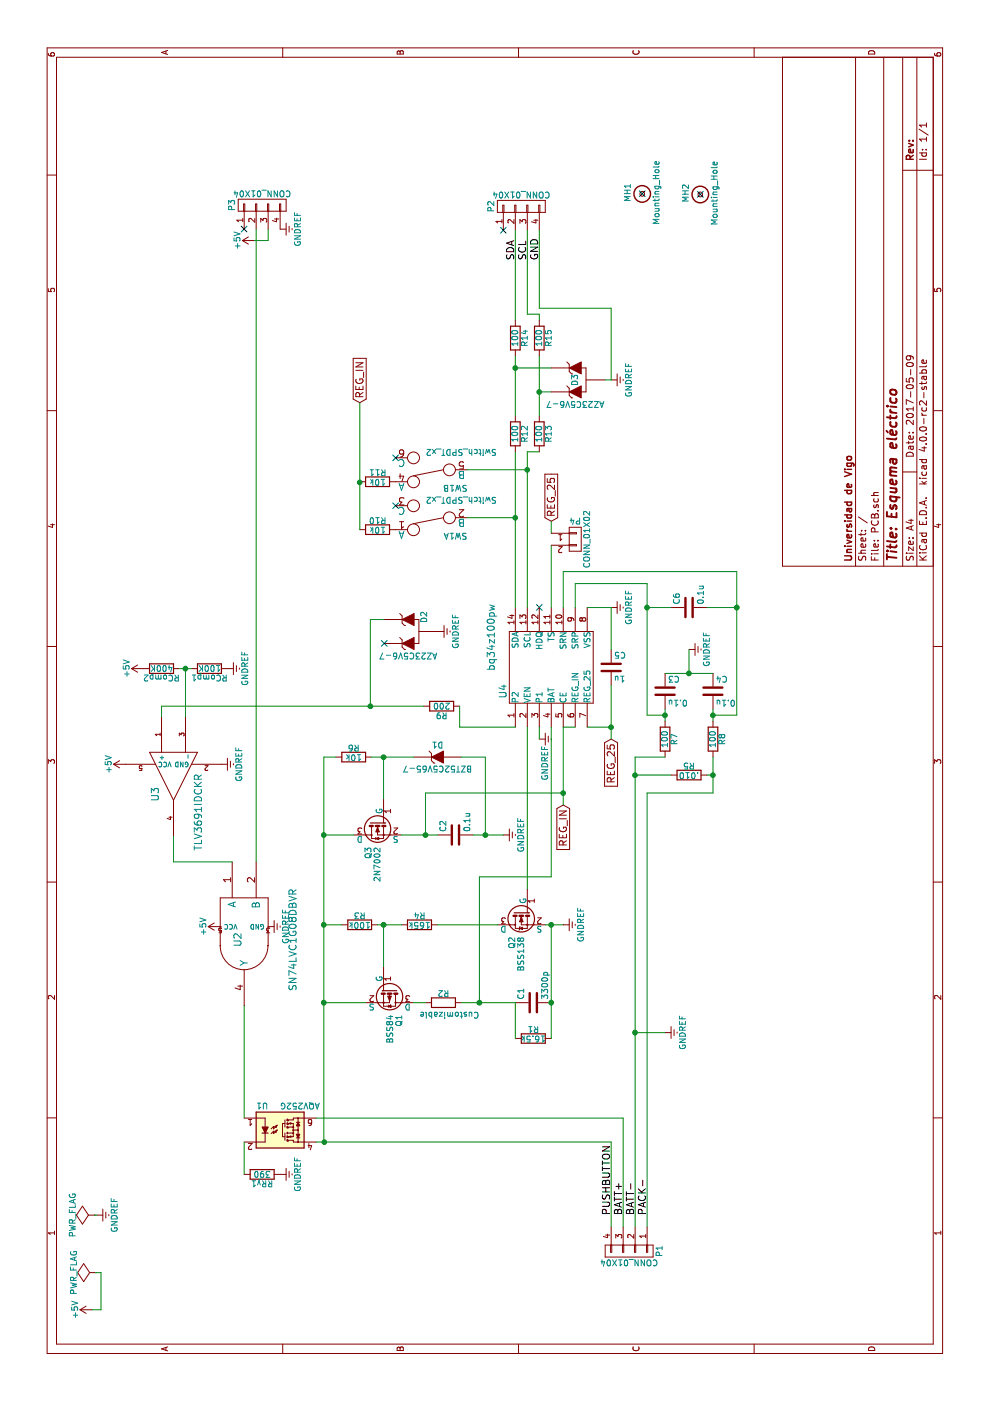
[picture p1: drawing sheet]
EESchema Schematic File Version 2
LIBS:power
LIBS:device
LIBS:transistors
LIBS:conn
LIBS:linear
LIBS:regul
LIBS:74xx
LIBS:cmos4000
LIBS:adc-dac
LIBS:memory
LIBS:xilinx
LIBS:microcontrollers
LIBS:dsp
LIBS:microchip
LIBS:analog_switches
LIBS:motorola
LIBS:texas
LIBS:intel
LIBS:audio
LIBS:interface
LIBS:digital-audio
LIBS:philips
LIBS:display
LIBS:cypress
LIBS:siliconi
LIBS:opto
LIBS:atmel
LIBS:contrib
LIBS:valves
LIBS:myLib
LIBS:PCB-cache
EELAYER 25 0
EELAYER END
$Descr A4 11693 8268
encoding utf-8
Sheet 1 1
Title "Esquema eléctrico"
Date "2017-05-09"
Rev ""
Comp "Universidad de Vigo"
Comment1 ""
Comment2 ""
Comment3 ""
Comment4 ""
$EndDescr
$Comp
L R R1
U 1 1
P 3025 4455
F 0 "R1" V 3105 4455 50  0000 C CNN
F 1 "16.5k" V 3025 4455 50  0000 C CNN
F 2 "footprint:R_0805_My_HandSoldering" V 2955 4455 30  0001 C CNN
F 3 "" H 3025 4455 30  0000 C CNN
	1    3025 4455
	1    0    0    -1  
$EndComp
$Comp
L R R2
U 1 1
P 3325 3705
F 0 "R2" V 3405 3705 50  0000 C CNN
F 1 "Customizable" V 3225 3655 50  0000 C CNN
F 2 "footprint:R_0805_My_HandSoldering" V 3255 3705 30  0001 C CNN
F 3 "" H 3325 3705 30  0000 C CNN
	1    3325 3705
	1    0    0    -1  
$EndComp
$Comp
L R R3
U 1 1
P 3975 3005
F 0 "R3" V 4055 3005 50  0000 C CNN
F 1 "100k" V 3975 3005 50  0000 C CNN
F 2 "footprint:R_0805_My_HandSoldering" V 3905 3005 30  0001 C CNN
F 3 "" H 3975 3005 30  0000 C CNN
	1    3975 3005
	1    0    0    -1  
$EndComp
$Comp
L R R4
U 1 1
P 3975 3505
F 0 "R4" V 4055 3505 50  0000 C CNN
F 1 "165k" V 3975 3505 50  0000 C CNN
F 2 "footprint:R_0805_My_HandSoldering" V 3905 3505 30  0001 C CNN
F 3 "" H 3975 3505 30  0000 C CNN
	1    3975 3505
	1    0    0    -1  
$EndComp
$Comp
L R R6
U 1 1
P 5375 2955
F 0 "R6" V 5455 2955 50  0000 C CNN
F 1 "10k" V 5375 2955 50  0000 C CNN
F 2 "footprint:R_0805_My_HandSoldering" V 5305 2955 30  0001 C CNN
F 3 "" H 5375 2955 30  0000 C CNN
	1    5375 2955
	1    0    0    -1  
$EndComp
$Comp
L R R10
U 1 1
P 7275 3155
F 0 "R10" V 7355 3155 50  0000 C CNN
F 1 "10k" V 7275 3155 50  0000 C CNN
F 2 "footprint:R_0805_My_HandSoldering" V 7205 3155 30  0001 C CNN
F 3 "" H 7275 3155 30  0000 C CNN
	1    7275 3155
	1    0    0    -1  
$EndComp
$Comp
L R R11
U 1 1
P 7675 3155
F 0 "R11" V 7755 3155 50  0000 C CNN
F 1 "10k" V 7675 3155 50  0000 C CNN
F 2 "footprint:R_0805_My_HandSoldering" V 7605 3155 30  0001 C CNN
F 3 "" H 7675 3155 30  0000 C CNN
	1    7675 3155
	1    0    0    -1  
$EndComp
$Comp
L R R12
U 1 1
P 8075 4305
F 0 "R12" V 8155 4305 50  0000 C CNN
F 1 "100" V 8075 4305 50  0000 C CNN
F 2 "footprint:R_0805_My_HandSoldering" V 8005 4305 30  0001 C CNN
F 3 "" H 8075 4305 30  0000 C CNN
	1    8075 4305
	0    1    1    0   
$EndComp
$Comp
L R R13
U 1 1
P 8075 4505
F 0 "R13" V 8155 4505 50  0000 C CNN
F 1 "100" V 8075 4505 50  0000 C CNN
F 2 "footprint:R_0805_My_HandSoldering" V 8005 4505 30  0001 C CNN
F 3 "" H 8075 4505 30  0000 C CNN
	1    8075 4505
	0    1    1    0   
$EndComp
$Comp
L R R15
U 1 1
P 8875 4505
F 0 "R15" V 8955 4505 50  0000 C CNN
F 1 "100" V 8875 4505 50  0000 C CNN
F 2 "footprint:R_0805_My_HandSoldering" V 8805 4505 30  0001 C CNN
F 3 "" H 8875 4505 30  0000 C CNN
	1    8875 4505
	0    1    1    0   
$EndComp
$Comp
L R R14
U 1 1
P 8875 4305
F 0 "R14" V 8955 4305 50  0000 C CNN
F 1 "100" V 8875 4305 50  0000 C CNN
F 2 "footprint:R_0805_My_HandSoldering" V 8805 4305 30  0001 C CNN
F 3 "" H 8875 4305 30  0000 C CNN
	1    8875 4305
	0    1    1    0   
$EndComp
$Comp
L R R8
U 1 1
P 5525 5955
F 0 "R8" V 5605 5955 50  0000 C CNN
F 1 "100" V 5525 5955 50  0000 C CNN
F 2 "footprint:R_0805_My_HandSoldering" V 5455 5955 30  0001 C CNN
F 3 "" H 5525 5955 30  0000 C CNN
	1    5525 5955
	0    1    1    0   
$EndComp
$Comp
L R R7
U 1 1
P 5525 5555
F 0 "R7" V 5605 5555 50  0000 C CNN
F 1 "100" V 5525 5555 50  0000 C CNN
F 2 "footprint:R_0805_My_HandSoldering" V 5455 5555 30  0001 C CNN
F 3 "" H 5525 5555 30  0000 C CNN
	1    5525 5555
	0    1    1    0   
$EndComp
$Comp
L R R5
U 1 1
P 5225 5755
F 0 "R5" V 5305 5755 50  0000 C CNN
F 1 ".010" V 5225 5755 50  0000 C CNN
F 2 "footprint:R_2010_My_HandSoldering" V 5155 5755 30  0001 C CNN
F 3 "" H 5225 5755 30  0000 C CNN
	1    5225 5755
	1    0    0    -1  
$EndComp
$Comp
L C C1
U 1 1
P 3325 4455
F 0 "C1" H 3350 4555 50  0000 L CNN
F 1 "3300p" H 3350 4355 50  0000 L CNN
F 2 "footprint:C_0805_HandSoldering" H 3363 4305 30  0001 C CNN
F 3 "" H 3325 4455 60  0000 C CNN
	1    3325 4455
	1    0    0    -1  
$EndComp
$Comp
L C C6
U 1 1
P 6625 5755
F 0 "C6" H 6650 5855 50  0000 L CNN
F 1 "0.1u" H 6650 5655 50  0000 L CNN
F 2 "footprint:C_0805_HandSoldering" H 6663 5605 30  0001 C CNN
F 3 "" H 6625 5755 60  0000 C CNN
	1    6625 5755
	1    0    0    -1  
$EndComp
$Comp
L C C3
U 1 1
P 5925 5555
F 0 "C3" H 5950 5655 50  0000 L CNN
F 1 "0.1u" H 5950 5455 50  0000 L CNN
F 2 "footprint:C_0805_HandSoldering" H 5963 5405 30  0001 C CNN
F 3 "" H 5925 5555 60  0000 C CNN
	1    5925 5555
	0    1    1    0   
$EndComp
$Comp
L C C4
U 1 1
P 5925 5955
F 0 "C4" H 5950 6055 50  0000 L CNN
F 1 "0.1u" H 5950 5855 50  0000 L CNN
F 2 "footprint:C_0805_HandSoldering" H 5963 5805 30  0001 C CNN
F 3 "" H 5925 5955 60  0000 C CNN
	1    5925 5955
	0    1    1    0   
$EndComp
$Comp
L C C5
U 1 1
P 6125 5105
F 0 "C5" H 6150 5205 50  0000 L CNN
F 1 "1u" H 6150 5005 50  0000 L CNN
F 2 "footprint:C_0805_HandSoldering" H 6163 4955 30  0001 C CNN
F 3 "" H 6125 5105 60  0000 C CNN
	1    6125 5105
	0    1    1    0   
$EndComp
$Comp
L BSS84 Q1
U 1 1
P 3375 3255
F 0 "Q1" H 3525 3330 50  0000 L CNN
F 1 "BSS84" H 3525 3255 50  0000 L CNN
F 2 "footprint:BSS84-SOT-23_Handsoldering" H 3525 3180 50  0001 L CIN
F 3 "" H 3325 3255 50  0000 L CNN
	1    3375 3255
	-1   0    0    1   
$EndComp
$Comp
L BSS138 Q2
U 1 1
P 4075 4355
F 0 "Q2" H 4275 4430 50  0000 L CNN
F 1 "BSS138" H 4275 4355 50  0000 L CNN
F 2 "footprint:BSS138-SOT-23_Handsoldering" H 4275 4280 50  0001 L CIN
F 3 "" H 4075 4355 50  0000 L CNN
	1    4075 4355
	-1   0    0    -1  
$EndComp
$Comp
L 2N7002 Q3
U 1 1
P 4825 3155
F 0 "Q3" H 5025 3230 50  0000 L CNN
F 1 "2N7002" H 5025 3155 50  0000 L CNN
F 2 "footprint:SOT-23_Handsoldering" H 5025 3080 50  0001 L CIN
F 3 "" H 4825 3155 50  0000 L CNN
	1    4825 3155
	-1   0    0    -1  
$EndComp
$Comp
L BZT52C5V65-7 D1
U 1 1
P 5375 3655
F 0 "D1" H 5375 3755 50  0000 C CNN
F 1 "BZT52C5V65-7" H 5375 3555 50  0000 C CNN
F 2 "footprint:SOD-323" H 5375 3655 60  0001 C CNN
F 3 "" H 5375 3655 60  0000 C CNN
	1    5375 3655
	0    1    1    0   
$EndComp
$Comp
L C C2
U 1 1
P 4725 3805
F 0 "C2" H 4750 3905 50  0000 L CNN
F 1 "0.1u" H 4750 3705 50  0000 L CNN
F 2 "footprint:C_0805_HandSoldering" H 4763 3655 30  0001 C CNN
F 3 "" H 4725 3805 60  0000 C CNN
	1    4725 3805
	1    0    0    -1  
$EndComp
$Comp
L GNDREF #PWR01
U 1 1
P 4725 4205
F 0 "#PWR01" H 4725 3955 50  0001 C CNN
F 1 "GNDREF" H 4725 4055 50  0000 C CNN
F 2 "" H 4725 4205 60  0000 C CNN
F 3 "" H 4725 4205 60  0000 C CNN
	1    4725 4205
	1    0    0    -1  
$EndComp
$Comp
L GNDREF #PWR02
U 1 1
P 3975 4705
F 0 "#PWR02" H 3975 4455 50  0001 C CNN
F 1 "GNDREF" H 3975 4555 50  0000 C CNN
F 2 "" H 3975 4705 60  0000 C CNN
F 3 "" H 3975 4705 60  0000 C CNN
	1    3975 4705
	1    0    0    -1  
$EndComp
$Comp
L GNDREF #PWR03
U 1 1
P 6625 5105
F 0 "#PWR03" H 6625 4855 50  0001 C CNN
F 1 "GNDREF" H 6625 4955 50  0000 C CNN
F 2 "" H 6625 5105 60  0000 C CNN
F 3 "" H 6625 5105 60  0000 C CNN
	1    6625 5105
	1    0    0    -1  
$EndComp
$Comp
L GNDREF #PWR04
U 1 1
P 6275 5755
F 0 "#PWR04" H 6275 5505 50  0001 C CNN
F 1 "GNDREF" H 6275 5605 50  0000 C CNN
F 2 "" H 6275 5755 60  0000 C CNN
F 3 "" H 6275 5755 60  0000 C CNN
	1    6275 5755
	1    0    0    -1  
$EndComp
$Comp
L GNDREF #PWR05
U 1 1
P 5525 4505
F 0 "#PWR05" H 5525 4255 50  0001 C CNN
F 1 "GNDREF" H 5325 4455 50  0000 C CNN
F 2 "" H 5525 4505 60  0000 C CNN
F 3 "" H 5525 4505 60  0000 C CNN
	1    5525 4505
	1    0    0    -1  
$EndComp
$Comp
L AZ23C5V6-7 D3
U 1 1
P 8525 4805
F 0 "D3" H 8525 4805 50  0000 C CNN
F 1 "AZ23C5V6-7" V 8325 4805 50  0000 C CNN
F 2 "footprint:D_SOT-23_NKA" V 8425 4805 60  0001 C CNN
F 3 "" V 8425 4805 60  0000 C CNN
	1    8525 4805
	1    0    0    -1  
$EndComp
$Comp
L GNDREF #PWR06
U 1 1
P 8525 5105
F 0 "#PWR06" H 8525 4855 50  0001 C CNN
F 1 "GNDREF" H 8525 4955 50  0000 C CNN
F 2 "" H 8525 5105 60  0000 C CNN
F 3 "" H 8525 5105 60  0000 C CNN
	1    8525 5105
	1    0    0    -1  
$EndComp
Text GLabel 8335 3005 2    60   Input ~ 0
REG_IN
Text GLabel 4975 4705 0    60   Input ~ 0
REG_IN
Text GLabel 5525 5105 0    60   Input ~ 0
REG_25
Text GLabel 7345 4605 2    60   Input ~ 0
REG_25
Text Label 9525 4305 0    60   ~ 0
SDA
Text Label 9525 4405 0    60   ~ 0
SCL
Text Label 9525 4505 0    60   ~ 0
GND
Text Label 1550 5205 0    60   ~ 0
BATT+
Text Label 1550 5305 0    60   ~ 0
BATT-
Text Label 1550 5405 0    60   ~ 0
PACK-
NoConn ~ 6625 4505
$Comp
L GNDREF #PWR07
U 1 1
P 3075 5555
F 0 "#PWR07" H 3075 5305 50  0001 C CNN
F 1 "GNDREF" H 3075 5405 50  0000 C CNN
F 2 "" H 3075 5555 60  0000 C CNN
F 3 "" H 3075 5555 60  0000 C CNN
	1    3075 5555
	1    0    0    -1  
$EndComp
$Comp
L bq34z100pw U4
U 1 1
P 6075 4155
F 0 "U4" H 5925 4105 60  0000 C CNN
F 1 "bq34z100pw" H 6375 4205 60  0000 C CNN
F 2 "footprint:SSOP-14-Bq" H 6075 4255 60  0001 C CNN
F 3 "" H 6075 4255 60  0000 C CNN
	1    6075 4155
	1    0    0    -1  
$EndComp
$Comp
L CONN_01X04 P2
U 1 1
P 9975 4355
F 0 "P2" H 9975 4605 50  0000 C CNN
F 1 "CONN_01X04" V 10075 4355 50  0000 C CNN
F 2 "footprint:CONN_01X04" H 9975 4355 60  0001 C CNN
F 3 "http://www.mouser.com/ds/2/40/X7RDielectric-777024.pdf" H 9975 4355 60  0001 C CNN
	1    9975 4355
	1    0    0    -1  
$EndComp
$Comp
L CONN_01X04 P1
U 1 1
P 1250 5255
F 0 "P1" H 1250 5505 50  0000 C CNN
F 1 "CONN_01X04" V 1350 5255 50  0000 C CNN
F 2 "footprint:CONN_01X04" H 1250 5255 60  0001 C CNN
F 3 "" H 1250 5255 60  0000 C CNN
	1    1250 5255
	-1   0    0    1   
$EndComp
$Comp
L CONN_01X04 P3
U 1 1
P 9985 2190
F 0 "P3" H 9985 2440 50  0000 C CNN
F 1 "CONN_01X04" V 10085 2190 50  0000 C CNN
F 2 "footprint:CONN_01X04" H 9985 2190 60  0001 C CNN
F 3 "" H 9985 2190 60  0000 C CNN
	1    9985 2190
	1    0    0    -1  
$EndComp
$Comp
L Switch_SPDT_x2 SW1
U 1 1
P 7375 3605
F 0 "SW1" H 7175 3755 50  0000 C CNN
F 1 "Switch_SPDT_x2" H 7125 3455 50  0000 C CNN
F 2 "footprint:SW1-DIP-8-_6_Handsoldering" H 7375 3605 60  0001 C CNN
F 3 "" H 7375 3605 60  0000 C CNN
	1    7375 3605
	0    -1   -1   0   
$EndComp
$Comp
L Switch_SPDT_x2 SW1
U 2 1
P 7775 3605
F 0 "SW1" H 7575 3755 50  0000 C CNN
F 1 "Switch_SPDT_x2" H 7525 3455 50  0000 C CNN
F 2 "footprint:SW1-DIP-8-_6_Handsoldering" H 7775 3605 60  0001 C CNN
F 3 "" H 7775 3605 60  0000 C CNN
	2    7775 3605
	0    -1   -1   0   
$EndComp
NoConn ~ 7875 3305
NoConn ~ 7475 3305
$Comp
L R RRy1
U 1 1
P 1890 2190
F 0 "RRy1" V 1970 2190 50  0000 C CNN
F 1 "390" V 1890 2190 50  0000 C CNN
F 2 "footprint:R_0805_My_HandSoldering" V 1820 2190 30  0001 C CNN
F 3 "" H 1890 2190 30  0000 C CNN
	1    1890 2190
	-1   0    0    1   
$EndComp
$Comp
L AQV252G U1
U 1 1
P 2260 2340
F 0 "U1" H 2060 2540 50  0000 L CNN
F 1 "AQV252G" H 2260 2540 50  0000 L CNN
F 2 "footprint:DIP-6_W7.62mm" H 2060 2140 50  0001 L CIN
F 3 "" H 2210 2340 50  0000 L CNN
	1    2260 2340
	0    1    1    0   
$EndComp
$Comp
L TLV3691IDCKR U3
U 1 1
P 5215 1450
F 0 "U3" H 5365 1600 60  0000 C CNN
F 1 "TLV3691IDCKR" H 5515 1240 60  0000 C CNN
F 2 "footprint:SC-70-5_Handsoldering" H 5215 1450 60  0001 C CNN
F 3 "" H 5215 1450 60  0000 C CNN
	1    5215 1450
	-1   0    0    -1  
$EndComp
$Comp
L R RComp1
U 1 1
P 6115 1750
F 0 "RComp1" V 6195 1750 50  0000 C CNN
F 1 "100K" V 6115 1750 50  0000 C CNN
F 2 "footprint:R_0805_My_HandSoldering" V 6045 1750 30  0001 C CNN
F 3 "" H 6115 1750 30  0000 C CNN
	1    6115 1750
	-1   0    0    1   
$EndComp
$Comp
L R RComp2
U 1 1
P 6115 1350
F 0 "RComp2" V 6195 1350 50  0000 C CNN
F 1 "400K" V 6115 1350 50  0000 C CNN
F 2 "footprint:R_0805_My_HandSoldering" V 6045 1350 30  0001 C CNN
F 3 "" H 6115 1350 30  0000 C CNN
	1    6115 1350
	-1   0    0    1   
$EndComp
$Comp
L GNDREF #PWR08
U 1 1
P 6115 1900
F 0 "#PWR08" H 6115 1650 50  0001 C CNN
F 1 "GNDREF" H 6115 1750 50  0000 C CNN
F 2 "" H 6115 1900 60  0000 C CNN
F 3 "" H 6115 1900 60  0000 C CNN
	1    6115 1900
	1    0    0    -1  
$EndComp
$Comp
L GNDREF #PWR09
U 1 1
P 5315 1850
F 0 "#PWR09" H 5315 1600 50  0001 C CNN
F 1 "GNDREF" H 5315 1700 50  0000 C CNN
F 2 "" H 5315 1850 60  0000 C CNN
F 3 "" H 5315 1850 60  0000 C CNN
	1    5315 1850
	1    0    0    -1  
$EndComp
$Comp
L GNDREF #PWR010
U 1 1
P 3960 2240
F 0 "#PWR010" H 3960 1990 50  0001 C CNN
F 1 "GNDREF" H 3960 2090 50  0000 C CNN
F 2 "" H 3960 2240 60  0000 C CNN
F 3 "" H 3960 2240 60  0000 C CNN
	1    3960 2240
	1    0    0    -1  
$EndComp
$Comp
L SN74LVC1G08DBVR U2
U 1 1
P 3900 2040
F 0 "U2" H 3950 2090 60  0000 C CNN
F 1 "SN74LVC1G08DBVR" H 3950 1630 60  0000 C CNN
F 2 "footprint:SOT-23-5_HandSoldering" H 3950 2040 60  0001 C CNN
F 3 "" H 3950 2040 60  0000 C CNN
	1    3900 2040
	-1   0    0    -1  
$EndComp
$Comp
L GNDREF #PWR011
U 1 1
P 1890 2340
F 0 "#PWR011" H 1890 2090 50  0001 C CNN
F 1 "GNDREF" H 1890 2190 50  0000 C CNN
F 2 "" H 1890 2340 60  0000 C CNN
F 3 "" H 1890 2340 60  0000 C CNN
	1    1890 2340
	1    0    0    -1  
$EndComp
$Comp
L R R9
U 1 1
P 5800 3690
F 0 "R9" V 5880 3690 50  0000 C CNN
F 1 "200" V 5800 3690 50  0000 C CNN
F 2 "footprint:R_0805_My_HandSoldering" V 5730 3690 30  0001 C CNN
F 3 "" H 5800 3690 30  0000 C CNN
	1    5800 3690
	-1   0    0    1   
$EndComp
$Comp
L AZ23C5V6-7 D2
U 1 1
P 6425 3410
F 0 "D2" H 6545 3275 50  0000 C CNN
F 1 "AZ23C5V6-7" V 6225 3410 50  0000 C CNN
F 2 "footprint:D_SOT-23_NKA" V 6325 3410 60  0001 C CNN
F 3 "" V 6325 3410 60  0000 C CNN
	1    6425 3410
	1    0    0    -1  
$EndComp
$Comp
L GNDREF #PWR012
U 1 1
P 6425 3660
F 0 "#PWR012" H 6425 3410 50  0001 C CNN
F 1 "GNDREF" H 6425 3510 50  0000 C CNN
F 2 "" H 6425 3660 60  0000 C CNN
F 3 "" H 6425 3660 60  0000 C CNN
	1    6425 3660
	1    0    0    -1  
$EndComp
$Comp
L GNDREF #PWR013
U 1 1
P 9785 2340
F 0 "#PWR013" H 9785 2090 50  0001 C CNN
F 1 "GNDREF" H 9785 2190 50  0000 C CNN
F 2 "" H 9785 2340 60  0000 C CNN
F 3 "" H 9785 2340 60  0000 C CNN
	1    9785 2340
	1    0    0    -1  
$EndComp
Text Label 1550 5105 0    60   ~ 0
PUSHBUTTON
$Comp
L +5V #PWR014
U 1 1
P 6115 1200
F 0 "#PWR014" H 6115 1050 50  0001 C CNN
F 1 "+5V" H 6115 1340 50  0000 C CNN
F 2 "" H 6115 1200 60  0000 C CNN
F 3 "" H 6115 1200 60  0000 C CNN
	1    6115 1200
	1    0    0    -1  
$EndComp
$Comp
L +5V #PWR015
U 1 1
P 5315 1050
F 0 "#PWR015" H 5315 900 50  0001 C CNN
F 1 "+5V" H 5315 1190 50  0000 C CNN
F 2 "" H 5315 1050 60  0000 C CNN
F 3 "" H 5315 1050 60  0000 C CNN
	1    5315 1050
	1    0    0    -1  
$EndComp
$Comp
L +5V #PWR016
U 1 1
P 3960 1840
F 0 "#PWR016" H 3960 1690 50  0001 C CNN
F 1 "+5V" H 3960 1980 50  0000 C CNN
F 2 "" H 3960 1840 60  0000 C CNN
F 3 "" H 3960 1840 60  0000 C CNN
	1    3960 1840
	1    0    0    -1  
$EndComp
$Comp
L +5V #PWR017
U 1 1
P 9690 2125
F 0 "#PWR017" H 9690 1975 50  0001 C CNN
F 1 "+5V" H 9690 2265 50  0000 C CNN
F 2 "" H 9690 2125 60  0000 C CNN
F 3 "" H 9690 2125 60  0000 C CNN
	1    9690 2125
	1    0    0    -1  
$EndComp
NoConn ~ 9775 4205
$Comp
L PWR_FLAG #FLG018
U 1 1
P 1550 790
F 0 "#FLG018" H 1550 885 50  0001 C CNN
F 1 "PWR_FLAG" H 1550 970 50  0000 C CNN
F 2 "" H 1550 790 60  0000 C CNN
F 3 "" H 1550 790 60  0000 C CNN
	1    1550 790 
	1    0    0    -1  
$EndComp
$Comp
L GNDREF #PWR019
U 1 1
P 1550 810
F 0 "#PWR019" H 1550 560 50  0001 C CNN
F 1 "GNDREF" H 1550 660 50  0000 C CNN
F 2 "" H 1550 810 60  0000 C CNN
F 3 "" H 1550 810 60  0000 C CNN
	1    1550 810 
	1    0    0    -1  
$EndComp
$Comp
L +5V #PWR020
U 1 1
P 760 770
F 0 "#PWR020" H 760 620 50  0001 C CNN
F 1 "+5V" H 760 910 50  0000 C CNN
F 2 "" H 760 770 60  0000 C CNN
F 3 "" H 760 770 60  0000 C CNN
	1    760  770 
	1    0    0    -1  
$EndComp
$Comp
L PWR_FLAG #FLG021
U 1 1
P 1070 800
F 0 "#FLG021" H 1070 895 50  0001 C CNN
F 1 "PWR_FLAG" H 1070 980 50  0000 C CNN
F 2 "" H 1070 800 60  0000 C CNN
F 3 "" H 1070 800 60  0000 C CNN
	1    1070 800 
	1    0    0    -1  
$EndComp
NoConn ~ 6325 3210
Wire Wire Line
	6525 3095 6525 3210
Connection ~ 8625 4305
Wire Wire Line
	8625 4605 8625 4305
Connection ~ 8425 4505
Wire Wire Line
	8425 4605 8425 4505
Wire Wire Line
	1070 845  760  845 
Wire Wire Line
	1070 800  1070 845 
Wire Wire Line
	760  845  760  770 
Wire Wire Line
	1550 790  1550 810 
Wire Wire Line
	5800 1350 5800 3540
Wire Wire Line
	2360 2640 2360 5205
Wire Wire Line
	2160 2640 2160 5105
Wire Wire Line
	2160 5105 1450 5105
Connection ~ 5800 3095
Wire Wire Line
	5800 1350 5715 1350
Wire Wire Line
	5800 3095 6525 3095
Wire Wire Line
	5625 3840 5800 3840
Wire Wire Line
	5625 4305 5625 3840
Connection ~ 7670 3005
Wire Wire Line
	7275 3005 8335 3005
Wire Wire Line
	2160 2040 1890 2040
Wire Wire Line
	2360 2040 3300 2040
Wire Wire Line
	4500 1450 4715 1450
Wire Wire Line
	4500 1940 4500 1450
Connection ~ 6115 1550
Wire Wire Line
	6115 1500 6115 1600
Wire Wire Line
	5715 1550 6115 1550
Wire Wire Line
	5625 4705 5625 4805
Connection ~ 7775 4405
Wire Wire Line
	7775 3905 7775 4405
Connection ~ 7375 4305
Wire Wire Line
	7375 4305 7375 3905
Wire Wire Line
	6625 4305 7925 4305
Wire Wire Line
	6625 4405 7925 4405
Wire Wire Line
	5625 4505 5525 4505
Connection ~ 3075 5305
Wire Wire Line
	3075 5555 3075 5305
Connection ~ 4725 2705
Wire Wire Line
	4725 2705 4725 2955
Wire Wire Line
	5625 4405 4275 4405
Wire Wire Line
	5375 5305 5375 5555
Wire Wire Line
	7345 4605 7245 4605
Connection ~ 5625 5105
Wire Wire Line
	6625 4605 7145 4605
Connection ~ 5075 4705
Wire Wire Line
	7670 3005 7675 3005
Wire Wire Line
	7925 4405 7925 4505
Wire Wire Line
	9125 4505 9775 4505
Wire Wire Line
	9125 5105 9125 4505
Wire Wire Line
	8525 5105 9125 5105
Wire Wire Line
	9075 4405 9775 4405
Wire Wire Line
	9075 4505 9075 4405
Wire Wire Line
	9025 4505 9075 4505
Wire Wire Line
	9025 4305 9775 4305
Wire Wire Line
	8225 4505 8725 4505
Wire Wire Line
	8225 4305 8725 4305
Wire Wire Line
	8525 5105 8525 5055
Connection ~ 3325 4005
Wire Wire Line
	4375 4005 3325 4005
Wire Wire Line
	4375 4605 4375 4005
Wire Wire Line
	5625 4605 4375 4605
Wire Wire Line
	2360 5205 1450 5205
Connection ~ 5225 5955
Wire Wire Line
	1450 5405 5075 5405
Wire Wire Line
	5075 5405 5075 5955
Connection ~ 5225 5305
Connection ~ 6625 6155
Wire Wire Line
	6925 6155 6925 4705
Wire Wire Line
	6925 4705 6625 4705
Connection ~ 6625 5405
Wire Wire Line
	6825 4805 6625 4805
Wire Wire Line
	6825 5405 6825 4805
Connection ~ 5725 5955
Wire Wire Line
	5725 6155 5725 5955
Wire Wire Line
	5725 6155 6925 6155
Wire Wire Line
	6625 5905 6625 6155
Connection ~ 5725 5555
Wire Wire Line
	5725 5405 5725 5555
Wire Wire Line
	5725 5405 6825 5405
Wire Wire Line
	6625 5605 6625 5405
Wire Wire Line
	5075 5955 5375 5955
Wire Wire Line
	5225 5905 5225 5955
Wire Wire Line
	5225 5305 5225 5605
Wire Wire Line
	1450 5305 5375 5305
Wire Wire Line
	5675 5955 5775 5955
Wire Wire Line
	5675 5555 5775 5555
Connection ~ 6075 5755
Wire Wire Line
	6075 5755 6275 5755
Wire Wire Line
	6075 5555 6075 5955
Wire Wire Line
	6625 5105 6625 4905
Wire Wire Line
	6275 5105 6625 5105
Wire Wire Line
	5525 5105 5975 5105
Wire Wire Line
	5625 4905 5625 5105
Wire Wire Line
	5375 2705 5375 2805
Connection ~ 3325 4605
Connection ~ 3975 4605
Wire Wire Line
	3025 4605 3975 4605
Wire Wire Line
	3325 3855 3325 4305
Wire Wire Line
	3325 4305 3025 4305
Connection ~ 4725 4055
Connection ~ 4725 3555
Wire Wire Line
	4975 4705 5625 4705
Wire Wire Line
	5075 3555 5075 4705
Wire Wire Line
	4725 3555 5075 3555
Wire Wire Line
	4725 3355 4725 3655
Connection ~ 5375 3205
Wire Wire Line
	5375 3205 5025 3205
Connection ~ 3975 2705
Wire Wire Line
	5375 3105 5375 3455
Wire Wire Line
	5375 4055 5375 3855
Wire Wire Line
	4725 4055 5375 4055
Wire Wire Line
	4725 3955 4725 4205
Wire Wire Line
	3975 4555 3975 4705
Wire Wire Line
	3325 3555 3325 3455
Connection ~ 3975 3205
Wire Wire Line
	3625 3205 3975 3205
Connection ~ 3325 2705
Wire Wire Line
	3325 3055 3325 2705
Wire Wire Line
	2160 2705 5375 2705
Wire Wire Line
	3975 2705 3975 2855
Wire Wire Line
	3975 3155 3975 3355
Wire Wire Line
	3975 4155 3975 3655
Wire Wire Line
	9785 2140 4500 2140
Wire Wire Line
	9785 2240 9690 2240
Wire Wire Line
	9690 2240 9690 2125
NoConn ~ 9785 2040
Wire Wire Line
	2160 2705 2160 2710
Connection ~ 2160 2710
$Comp
L CONN_01X02 P4
U 1 1
P 7195 4805
F 0 "P4" H 7195 4955 50  0000 C CNN
F 1 "CONN_01X02" V 7295 4805 50  0000 C CNN
F 2 "footprint:CONN_01X02" H 7195 4805 60  0001 C CNN
F 3 "" H 7195 4805 60  0000 C CNN
	1    7195 4805
	0    1    1    0   
$EndComp
$EndSCHEMATC
